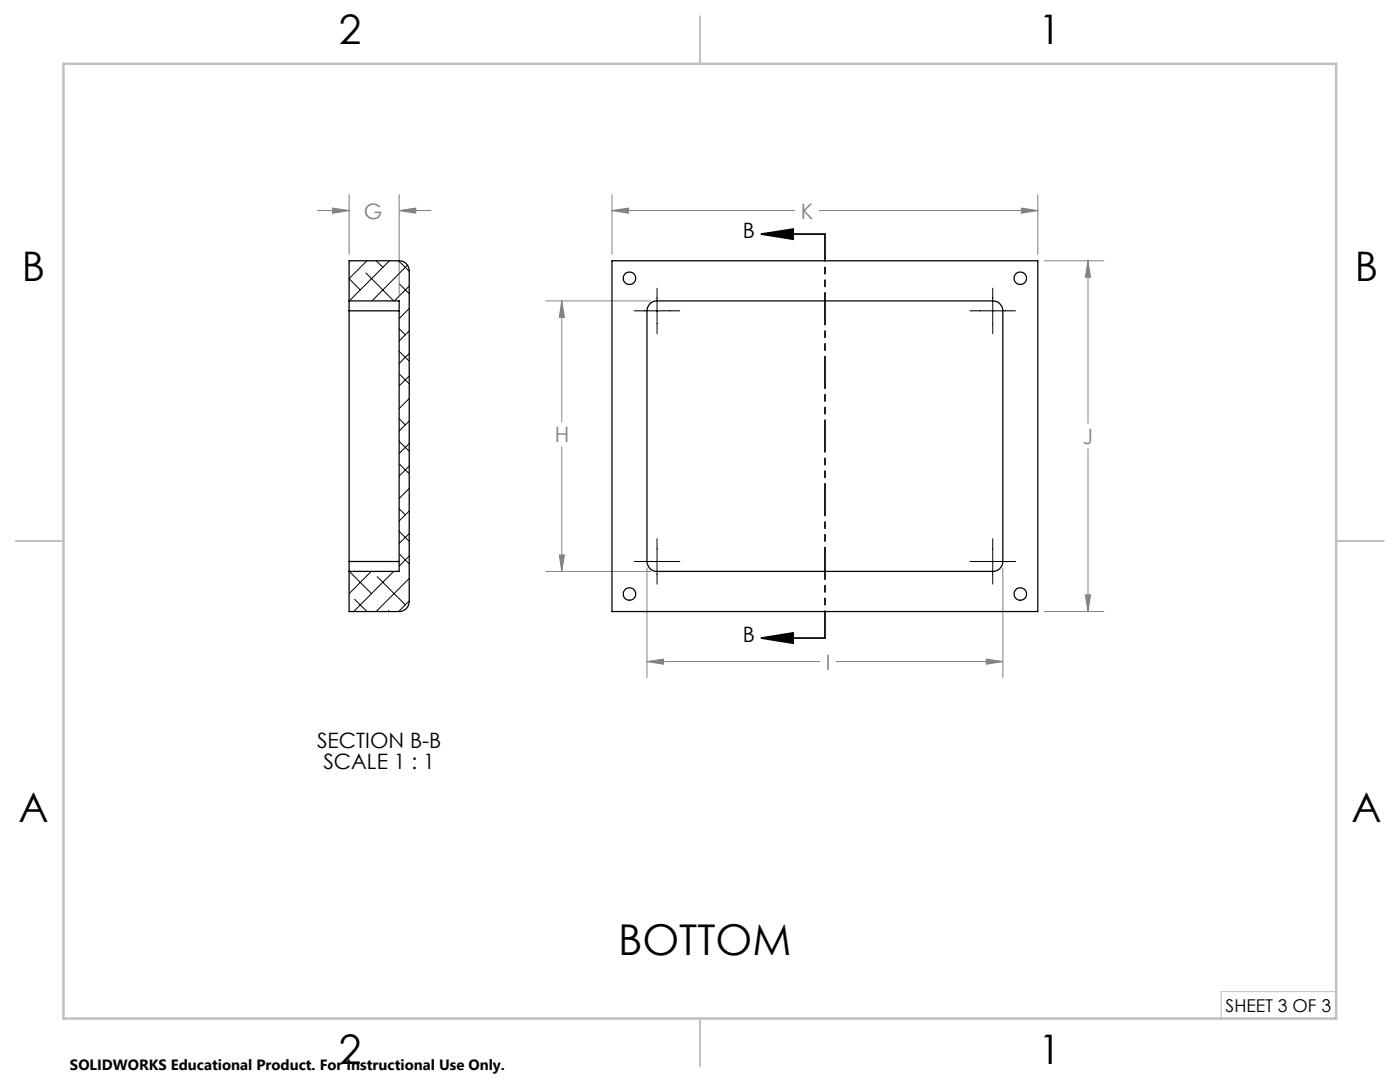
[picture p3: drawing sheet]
<svg xmlns="http://www.w3.org/2000/svg" width="279mm" height="216mm" viewBox="0 0 279 216" stroke-linecap="round" stroke-linejoin="round" font-family="sans-serif">
<path d="M151.9 46.7l6.4-1v2zM151.9 46.7h12.7M151.9 127.3l6.4-1v2zM151.9 127.3h12.7" fill="none" stroke="#000" stroke-width=".35"/>
<g fill="none" stroke="#808080" stroke-width=".2">
<path d="M69.7 38.8v12M79.7 38.8v20M122.1 38.8v12M207.1 38.8v12M63.3 42h6.4M66.4 41.5l3.3 .5-3.3 .5zM79.7 42l3.3-.5v1zM79.7 42h6.3M122.1 42l3.3-.5v1zM122.1 42h36.5M163.5 42h43.6M203.8 41.5l3.3 .5-3.3 .5z"/>
<path d="M208.4 52h11.9M217.1 52l.5 3.3h-1zM217.1 52v32.4M108.9 60h21M112.1 60l.5 3.3h-1zM112.1 60v24.1M112.1 89.2v24.8M217.1 89.5v32.5M108.9 114h21M111.6 110.7h1l-.5 3.3zM129.1 113.3v21.9M200.1 113.3v21.9"/>
<path d="M216.6 118.7h1l-.5 3.3zM129.1 132l3.3-.5v1zM129.1 132h34.5M166.9 132h33.2M196.8 131.5l3.3 .5-3.3 .5zM208.4 122h11.9"/>
</g>
<path d="M131.1 57.5v9.1M198.1 57.5v9.1M126.6 62h9.1M193.6 62h9.1M126.6 112h9.1M131.1 107.5v9.1M193.6 112h9.1M198.1 107.5v9.1" fill="none" stroke="#000" stroke-width=".2"/>
<path d="M164.6 46.7v80.6" fill="none" stroke="#000" stroke-width=".35" stroke-dasharray="6.3 1.3 1.3 1.3 1.3 1.3" stroke-dashoffset="1"/>
<path d="M266.7 197.9h-23v5.3" fill="none" stroke="#c0c0c0" stroke-width=".2"/>
<path d="M139.7 3.2v9.5M3.1 107.9h9.6M266.7 107.9h9.5M139.7 203.2v9.6" fill="none" stroke="#c0c0c0" stroke-width=".25"/>
<path d="M12.7 12.7h254v190.5h-254z" fill="none" stroke="#c0c0c0" stroke-width=".5"/>
<path d="M151.9 46.7l6.4-1v2zM151.9 127.3l6.4-1v2z" fill="#000"/>
<path d="M112.1 60l.5 3.3h-1zM111.6 110.7h1l-.5 3.3zM129.1 132l3.3-.5v1zM196.8 131.5l3.3 .5-3.3 .5zM217.1 52l.5 3.3h-1zM216.6 118.7h1l-.5 3.3zM122.1 42l3.3-.5v1zM203.8 41.5l3.3 .5-3.3 .5zM66.4 41.5l3.3 .5-3.3 .5zM79.7 42l3.3-.5v1z" fill="#808080"/>
<g fill="none" stroke="#000" stroke-width=".25">
<path d="M122.1 52h85v70h-85zM69.7 60v-8h10a1.97 1.97 0 0 1 2 2v66a2.03 2.03 0 0 1-2 2h-10v-8M69.7 60v2M69.7 60h10v54h-10M69.7 62v50M69.7 62h10M129.7 60.6a1.91 1.91 0 0 1 1.4-.6h67a1.99 1.99 0 0 1 2 2v50a1.99 1.99 0 0 1-2 2h-67a1.99 1.99 0 0 1-2-2v-50l.2-.8zM69.7 112v2M69.7 112h10"/>
<circle cx="125.6" cy="55.5" r="1.24"/>
<circle cx="203.6" cy="55.5" r="1.24"/>
<circle cx="125.6" cy="118.5" r="1.24"/>
<circle cx="203.6" cy="118.5" r="1.24"/>
</g>
<g fill="none" stroke="#000" stroke-width=".2">
<path d="M73 54.5l5.6 5.5M73.2 52l-3.5 3.6 2.2 2.3M75.1 52l1.3 1.3M77.7 52l-8 8M79.6 52l2.1 2.1M79.8 56.7l1.9 1.9M81.3 52.9l-7.1 7.1M81.7 57.1l-3 2.9M79.7 70.1l2 2M79.7 65.6l1.2 1.2M79.8 74.7l1.9 1.9M81.7 61.6l-2 2"/>
<path d="M81.7 66l-2 2.1M81.7 70.5l-2 2M81.7 75l-2 2M81.7 79.5l-2 2M79.7 88.1l2 1.9M79.7 83.5l1.2 1.3M79.8 92.6l1.9 1.9M81.7 84l-2 2M81.7 88.5l-2 2M81.7 93l-2 2M81.7 97.5l-2 2M69.7 114l4.5 4.5"/>
<path d="M70.8 119.6l2.4 2.4M74.1 114l-4.4 4.5M75.3 115.1l5.6 5.6M78.6 114l-8 8M79.7 106l2 2M79.7 101.5l1.2 1.2M79.8 110.6l1.9 1.9M81.7 102l-2 2M81.7 106.5l-2 1.9M81.7 110.9l-2 2.1M81.7 115.4l-6.6 6.6M81.7 119.9l-2.1 2.1"/>
<path d="M77.5 121.8l.2 .2"/>
</g>
<text font-size="8.5" x="123.3" y="190.5">BOTTOM</text>
<g font-size="8.1">
<text x="67.6" y="8.9">2</text>
<text x="207.3" y="8.9">1</text>
<text x="4.4" y="56.2">B</text>
<text x="270.4" y="56.2">B</text>
<text x="3.7" y="164.1">A</text>
<text x="269.7" y="164.1">A</text>
<text x="67.6" y="212.4">2</text>
<text x="207.3" y="212.4">1</text>
</g>
<g font-size="4.2" fill="#808080">
<text x="72.6" y="43.6">G</text>
<text x="159.8" y="43.6">K</text>
<text x="110.7" y="88.2">H</text>
<text x="216.1" y="88.5">J</text>
<text x="164.8" y="133.6">I</text>
</g>
<g font-size="4.2">
<text x="148.3" y="47.5">B</text>
<text x="148.3" y="128.1">B</text>
<text x="63.3" y="149.3">SECTION B-B</text>
<text x="64.5" y="153.5">SCALE 1 : 1</text>
</g>
<text font-size="3.5" x="244.6" y="201.9">SHEET 3 OF 3</text>
<text font-size="3" x="14" y="213.5">SOLIDWORKS Educational Product. For Instructional Use Only.</text>
</svg>
